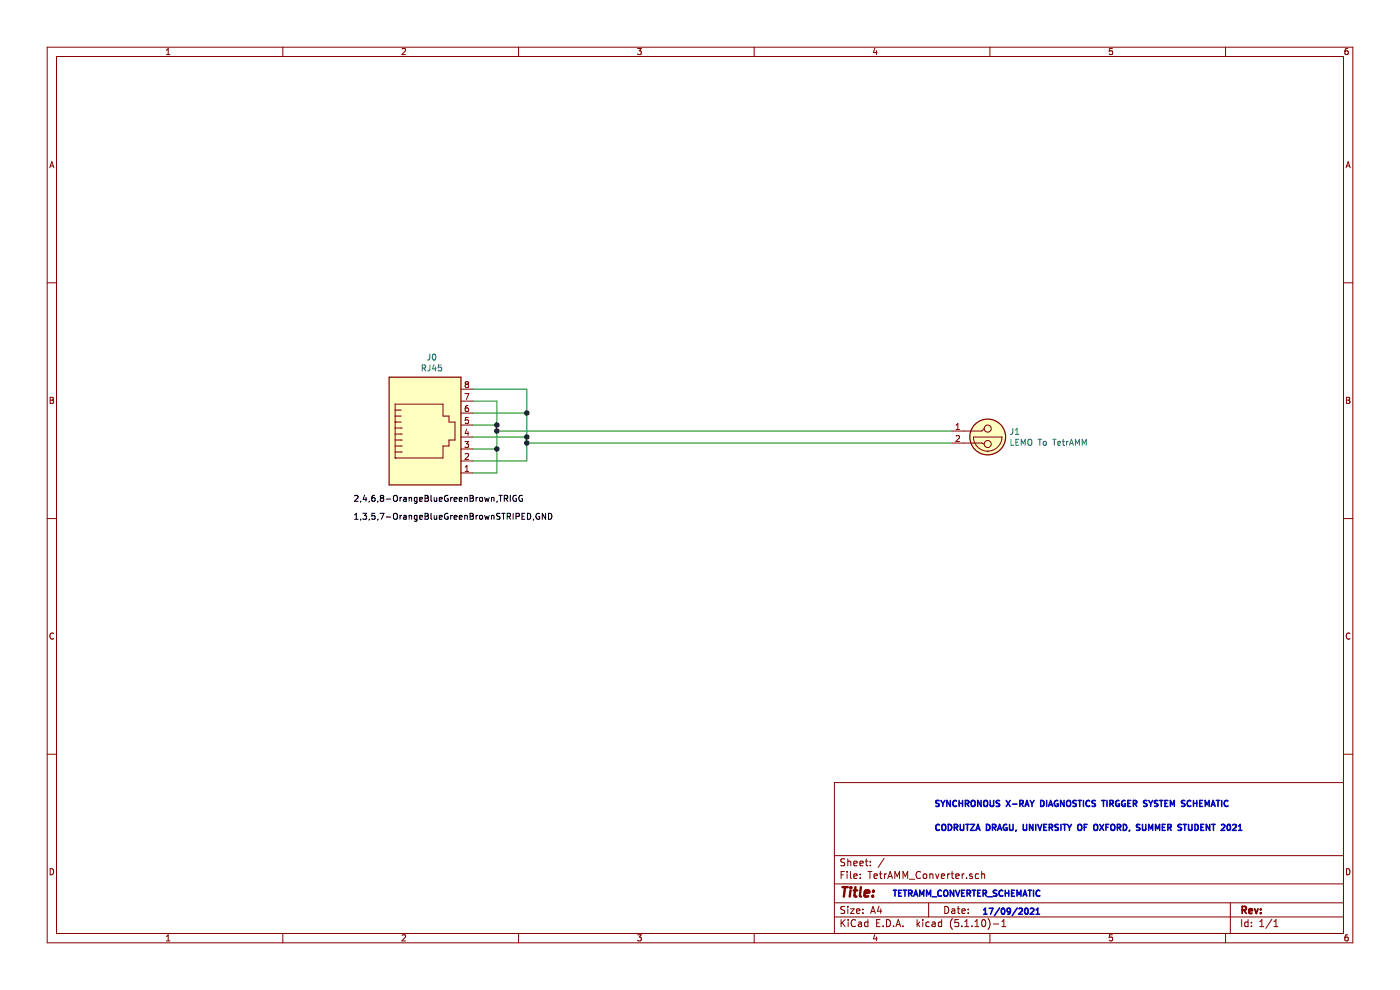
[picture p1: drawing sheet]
EESchema Schematic File Version 4
EELAYER 30 0
EELAYER END
$Descr A4 11693 8268
encoding utf-8
Sheet 1 1
Title ""
Date ""
Rev ""
Comp ""
Comment1 ""
Comment2 ""
Comment3 ""
Comment4 ""
$EndDescr
$Comp
L Connector:LEMO2 J1
U 1 1
P 8250 3700
F 0 "J1" H 8430 3796 50  0000 L CNN
F 1 "LEMO To TetrAMM" H 8430 3705 50  0000 L CNN
F 2 "" H 8250 3750 50  0001 C CNN
F 3 " ~" H 8250 3750 50  0001 C CNN
	1    8250 3700
	1    0    0    -1  
$EndComp
$Comp
L Connector:RJ45 J0
U 1 1
P 3550 3650
F 0 "J0" H 3607 4317 50  0000 C CNN
F 1 "RJ45" H 3607 4226 50  0000 C CNN
F 2 "" V 3550 3675 50  0001 C CNN
F 3 "~" V 3550 3675 50  0001 C CNN
	1    3550 3650
	1    0    0    -1  
$EndComp
Text Label 2950 4350 0    50   ~ 0
1,3,5,7-OrangeBlueGreenBrownSTRIPED,GND
Text Label 2950 4200 0    50   ~ 0
2,4,6,8-OrangeBlueGreenBrown,TRIGG
Wire Wire Line
	3950 3850 4400 3850
Wire Wire Line
	4400 3850 4400 3700
Wire Wire Line
	4400 3650 3950 3650
Wire Wire Line
	4400 3650 4400 3450
Wire Wire Line
	4400 3450 3950 3450
Connection ~ 4400 3650
Wire Wire Line
	4400 3450 4400 3250
Wire Wire Line
	4400 3250 3950 3250
Connection ~ 4400 3450
Wire Wire Line
	4400 3700 7950 3700
Connection ~ 4400 3700
Wire Wire Line
	4400 3700 4400 3650
Wire Wire Line
	3950 3350 4150 3350
Wire Wire Line
	4150 3350 4150 3550
Wire Wire Line
	4150 3550 3950 3550
Wire Wire Line
	4150 3550 4150 3600
Wire Wire Line
	4150 3750 3950 3750
Connection ~ 4150 3550
Wire Wire Line
	4150 3750 4150 3950
Wire Wire Line
	4150 3950 3950 3950
Connection ~ 4150 3750
Wire Wire Line
	4150 3600 7950 3600
Connection ~ 4150 3600
Wire Wire Line
	4150 3600 4150 3750
Text Notes 7800 6750 0    50   ~ 10
SYNCHRONOUS X-RAY DIAGNOSTICS TIRGGER SYSTEM SCHEMATIC
Text Notes 7800 6950 0    50   ~ 10
CODRUTZA DRAGU, UNIVERSITY OF OXFORD, SUMMER STUDENT 2021
Text Notes 7450 7500 0    50   ~ 10
TETRAMM_CONVERTER_SCHEMATIC
Text Notes 8200 7650 0    50   ~ 10
17/09/2021
$EndSCHEMATC
